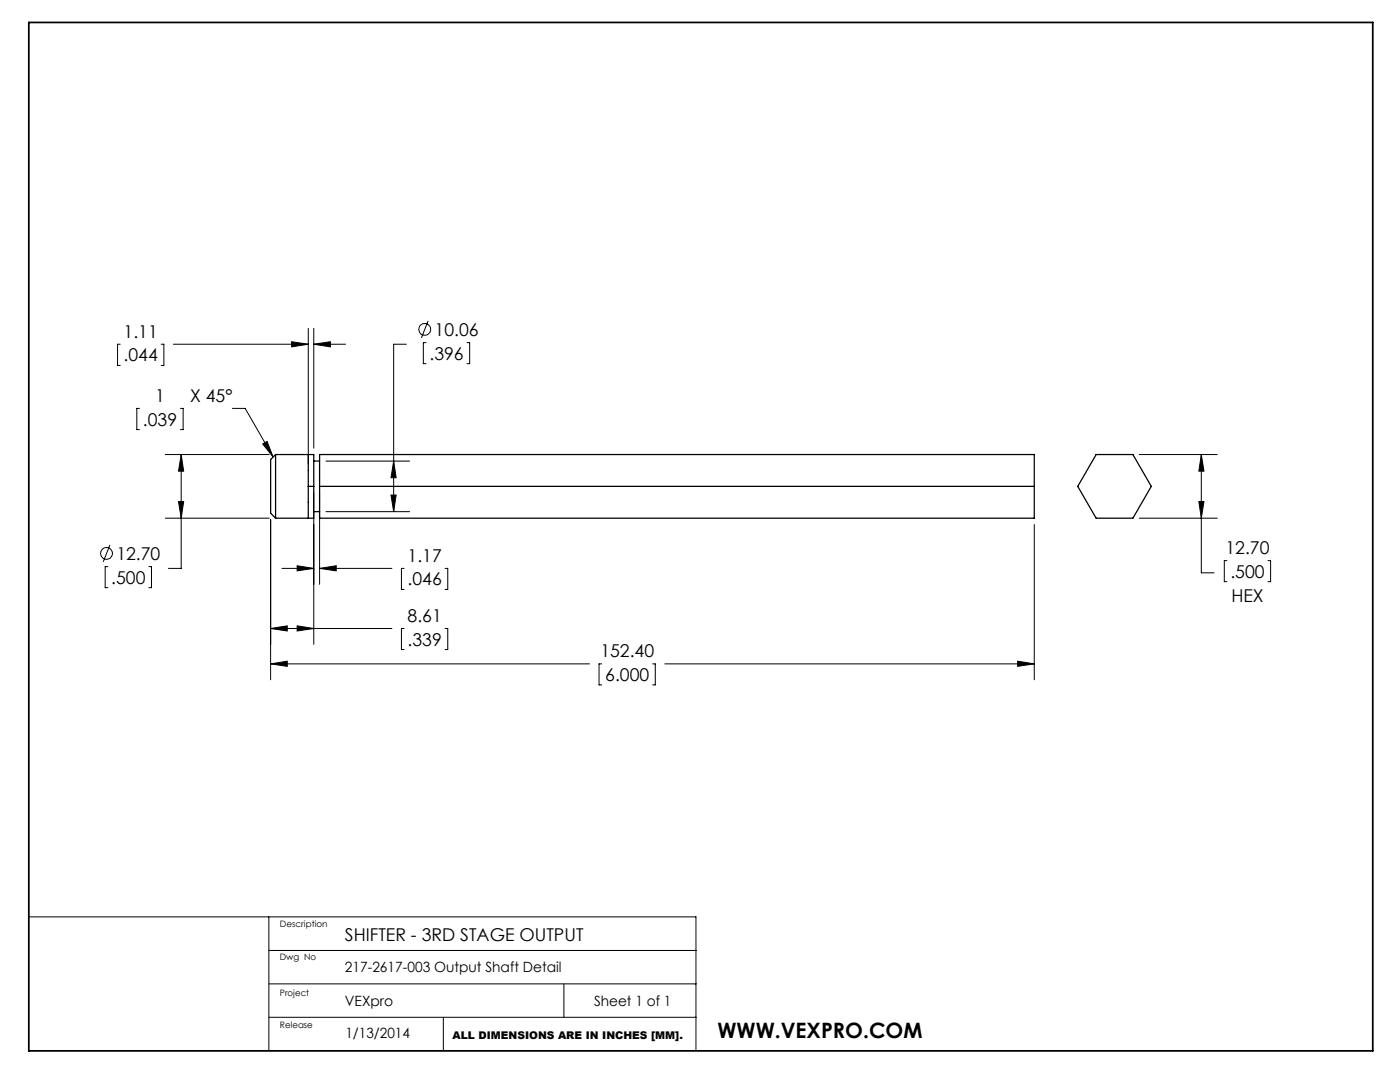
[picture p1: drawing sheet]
<svg xmlns="http://www.w3.org/2000/svg" width="279mm" height="216mm" viewBox="0 0 279 216" stroke-linecap="round" stroke-linejoin="round" font-family="sans-serif">
<g fill="none" stroke="#000" stroke-width=".2">
<path d="M24 68.7h-.5v4.2h.5M32.2 68.7h.5v4.2h-.5M34.6 68.7h26.9M58.2 68.2l3.3 .5-3.3 .5zM61.5 65.5v27.1M62.6 68.7h6.4M62.6 65.5v23.9M62.6 68.7l3.3-.5v1zM81.1 68.7h-2.5v33.4M85 68.4h-.5v4.2h.5M85.4 64l-1.3 3.4M93.2 68.4h.5v4.2h-.5"/>
<path d="M27.8 81.5h-.5v4.2h.5M33 90.7h20.7M36 81.5h.5v4.2h-.5M36.2 90.7v22.7h-2.6M36.2 90.7l.5 3.3h-1.1zM46.4 81.5h2.5l5.6 9.7M52.4 88.6l.9-.5 1.2 3.1zM62.6 98.3v30.3M63.8 98.3v18.3M65.1 92h16.6M78 98.8h1.1l-.5 3.3zM78.6 92l.5 3.3h-1.1z"/>
<path d="M227.4 90.7h15.5M239.7 90.7l.6 3.3h-1zM239.7 90.7v23.6h2.6M21.5 113.1h-.5v4.2h.5M21.9 108.7l-1.3 3.4M29.7 113.1h.5v4.2h-.5M33 103.4h20.7M35.6 100.1h1.1l-.5 3.3zM54 103.7v31.9M56.3 113.4h6.3M59.3 112.9l3.3 .5-3.3 .5zM63.8 113.4l3.3-.5v1z"/>
<path d="M63.8 113.4h14.4M65.1 102.1h16.6M80.6 113.4h-.5v4.2h.5M88.8 113.4h.6v4.2h-.6M206.4 104.7v30.9M227.4 103.4h15.5M239.3 100.1h1l-.6 3.3zM244.9 111.9h-.6v4.2h.6M253 111.9h.6v4.2h-.6M54 125.4h24.2M54 132.5h63.7M54 125.4l3.3-.5v1z"/>
<path d="M54 132.5l3.3-.6v1.1zM59.3 124.9l3.3 .5-3.3 .5zM80.6 125.4h-.5v4.2h.5M88.8 125.4h.6v4.2h-.6M120.1 132.5h-.5v4.2h.5M130.2 132.5h.6v4.2h-.6M132.7 132.5h73.7M203.1 131.9l3.3 .6-3.3 .5zM5.8 183h133.1v26.7M53.7 196.3h85.2M53.7 189.7h85.2M53.7 183v26.7"/>
<path d="M112.5 196.3v6.7M53.7 203h85.2M88.5 203v6.7"/>
<circle cx="84.8" cy="65.7" r="1.18"/>
<circle cx="21.3" cy="110.4" r="1.18"/>
</g>
<path d="M5.8 4.5h268.2v205.2h-268.2z" fill="none" stroke="#000" stroke-width=".35"/>
<path d="M36.2 90.7l.5 3.3h-1.1zM35.6 100.1h1.1l-.5 3.3zM62.6 68.7l3.3-.5v1zM58.2 68.2l3.3 .5-3.3 .5zM54 125.4l3.3-.5v1zM59.3 124.9l3.3 .5-3.3 .5zM54 132.5l3.3-.6v1.1zM203.1 131.9l3.3 .6-3.3 .5zM52.4 88.6l.9-.5 1.2 3.1zM78.6 92l.5 3.3h-1.1zM78 98.8h1.1l-.5 3.3zM63.8 113.4l3.3-.5v1zM59.3 112.9l3.3 .5-3.3 .5zM239.7 90.7l.6 3.3h-1zM239.3 100.1h1l-.6 3.3z" fill="#000"/>
<path d="M55 90.7v12.7M55 90.7l-1 1v10.7l1 1M55 90.7h7.6v12.7h-7.6M61.5 97h1.1M61.5 90.7v12.7M62.6 92h1.2M63.8 90.7h142.6v12.7h-142.6zM63.8 97h142.6M218.8 90.7h7.3l3.7 6.3-3.7 6.4h-7.3l-3.7-6.4zM62.6 102.1h1.2" fill="none" stroke="#000" stroke-width=".25"/>
<text font-size="4.2" x="143.2" y="207.1">WWW.VEXPRO.COM</text>
<g font-size="3.5">
<text x="24.7" y="67.4">1.11</text>
<text x="85.7" y="71.8">.396</text>
<text x="86.7" y="67">10.06</text>
<text x="24.7" y="72.1">.044</text>
<text x="31" y="80.2">1</text>
<text x="38" y="80.2">X 45°</text>
<text x="28.5" y="84.9">.039</text>
<text x="23.2" y="111.7">12.70</text>
<text x="81.3" y="112.1">1.17</text>
<text x="244.6" y="110.6">12.70</text>
<text x="22.2" y="116.5">.500</text>
<text x="81.3" y="116.8">.046</text>
<text x="245.5" y="115.3">.500</text>
<text x="81.3" y="124.1">8.61</text>
<text x="245.7" y="120">HEX</text>
<text x="81.3" y="128.8">.339</text>
<text x="119.8" y="131.1">152.40</text>
<text x="120.8" y="135.9">6.000</text>
<text x="68.8" y="187.7">SHIFTER - 3RD STAGE OUTPUT</text>
</g>
<g font-size="2.8">
<text x="68.8" y="193.9">217-2617-003 Output Shaft Detail</text>
<text x="68.8" y="200.7">VEXpro</text>
<text x="118.5" y="200.7">Sheet 1 of 1</text>
<text x="68.9" y="207.1">1/13/2014</text>
</g>
<text font-size="2.1" x="90.3" y="207.2">ALL DIMENSIONS ARE IN INCHES [MM].</text>
<g font-size="1.8">
<text x="55.8" y="185">Description</text>
<text x="55.8" y="191.6">Dwg No</text>
<text x="55.9" y="198.7">Project</text>
<text x="55.9" y="205.2">Release</text>
</g>
</svg>
